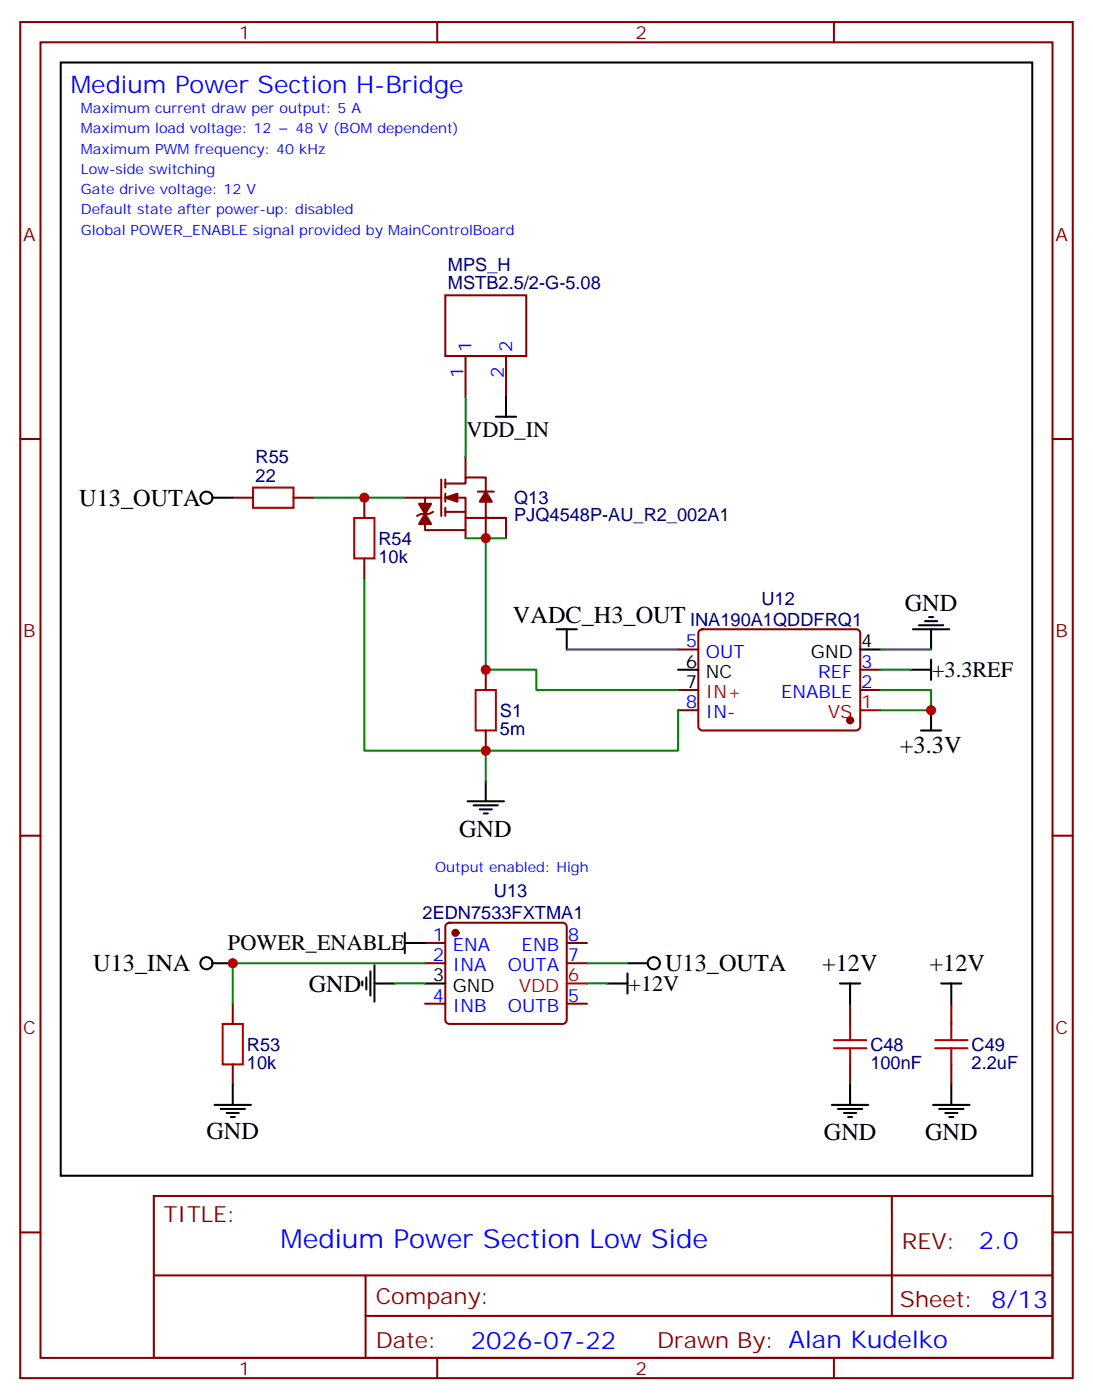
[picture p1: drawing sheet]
<svg xmlns="http://www.w3.org/2000/svg" width="190mm" height="244mm" viewBox="0 0 190 244" stroke-linecap="round" stroke-linejoin="round" font-family="sans-serif">
<g fill="none" stroke="#000" stroke-width=".35">
<path d="M10.6 10.9h169.3v194h-169.3zM86.4 72.6h3.6M88.2 69.1v3.5M37 86.7h3.6M97 109.7h3.5M98.8 109.7v3.5M118.2 116.7h3.5M149.9 113.2h3.6M158.7 116.7h3.6M159.1 109.7h6.4M160.2 109h4.2M161.2 108.3h2.1"/>
<path d="M161.9 107.6h.7M162.3 109.7v3.5M162.3 115v3.5M81.5 139.7h6.3M84.7 136.1v3.6M160.5 127.3h3.5M162.3 123.8v3.5M82.5 140.4h4.3M83.6 141.1h2.1M84.3 141.8h.7M37 167.9h3.6M63.1 171.1v.7"/>
<path d="M63.9 170.4v2.1M64.6 169.3v4.2M65.3 171.4h3.5M65.3 168.2v6.4M70.6 164.4h3.5M70.6 162.6v3.5M74.1 171.4h3.5M105.8 171.4h3.6M109.4 167.9h3.5M109.4 169.7v3.5M146.4 171.4h3.5M148.2 171.4v3.5"/>
<path d="M164 171.4h3.6M165.8 171.4v3.5M37.4 192.6h6.3M38.5 193.3h4.2M39.5 194h2.1M40.2 194.7h.7M40.6 189.1v3.5M145 192.6h6.3M146 193.3h4.3M147.1 194h2.1M147.8 194.7h.7M148.2 189.1v3.5"/>
<path d="M162.6 192.6h6.4M163.7 193.3h4.2M164.7 194h2.2M165.5 194.7h.7M165.8 189.1v3.5"/>
<circle cx="36" cy="86.7" r="1.06"/>
<circle cx="36" cy="167.9" r="1.06"/>
<circle cx="113.9" cy="167.9" r="1.06"/>
</g>
<g fill="none" stroke="#870000" stroke-width=".35">
<path d="M3.5 3.8h183.5v236.4h-183.5zM7.1 7.4h176.3v229.3h-176.3zM76.2 3.8v3.6M145.3 3.8v3.6M77.6 51.5h14.1v10.6h-14.1zM3.5 76.5h3.6M81.1 62.1v7M81.1 79.7v3.5M88.2 62.1v7M183.4 76.5h3.6M40.6 86.7h3.5M51.2 86.7h3.5"/>
<path d="M63.5 86.7v3.6M63.5 97.3v3.6M70.6 86.7h6.3M74.1 86.7v5.7h7M75.5 89.2l-.7 .4h-1.4l-.7 .3M76.9 83.6v6.3M77.6 84.3h3.5v-1.1h3.6v2.8M77.6 86.7h3.5v3.6h7.1h-3.5v-3.6M77.6 89.2h3.5M77.6 83.6v1.4M77.6 86v1.5M77.6 88.5v1.4"/>
<path d="M81.1 90.3v3.5M83.3 85.7h2.8M84.7 90.3v3.5M88.2 90.3v3.5M84.7 116.7v3.6M118.2 113.2h3.5M121.9 109.9l.5-.2h26.8a.71 .71 0 0 1 .7 .7v16.2a.76 .76 0 0 1-.7 .7h-26.8a.76 .76 0 0 1-.7-.7v-16.2zM149.9 116.7h3.6M84.7 127.3v3.5M118.2 120.3h3.5M118.2 123.8h3.5M149.9 120.3h3.6"/>
<path d="M3.5 145.7h3.6M183.4 145.7h3.6M40.6 174.9v3.6M74.1 164.4h3.5M74.1 167.9h3.5M74.1 174.9h3.5M77.8 161l.5-.2h19.8a.71 .71 0 0 1 .7 .7v16.3a.76 .76 0 0 1-.7 .7h-19.8a.76 .76 0 0 1-.7-.7v-16.3zM98.8 164.4h3.5M98.8 167.9h3.5M98.8 174.9h3.5M148.2 174.9v3.6M165.8 174.9v3.6"/>
<path d="M40.6 185.5v3.6M148.2 185.5v3.6M165.8 185.5v3.6M3.5 214.8h3.6M26.8 208.5h156.6v28.2h-156.6zM155.4 208.5v20.9M183.4 214.8h3.6M26.8 222.3h156.5M63.7 229.4h119.6M63.7 222.3v14.1M76.2 236.7v3.5M145.3 236.7v3.5"/>
</g>
<path d="M44.1 85h7.1v3.5h-7.1zM61.7 90.3h3.6v7h-3.6zM82.9 120.3h3.5v7h-3.5zM38.8 178.5h3.5v7h-3.5zM148.2 178.5v2.8M165.8 178.5v2.8M145.3 182.7h5.7M145.3 181.3h5.7M148.2 182.7v2.8M163 182.7h5.6M163 181.3h5.6M165.8 182.7v2.8" fill="none" stroke="#a10000" stroke-width=".35"/>
<g fill="#870000" stroke="#870000" stroke-width=".35">
<path d="M77.6 86.7l2.1-.7v1.5z"/>
<path d="M84.7 85.7l1 1.8h-2.1z"/>
<path d="M73 87.8h2.1l-1 1.8z"/>
<path d="M74.1 89.6l1 1.7h-2.1z"/>
<circle cx="148.2" cy="125.6" r=".53"/>
<circle cx="79.4" cy="162.6" r=".53"/>
</g>
<path d="M149.9 123.8h3.6M98.8 171.4h3.5" fill="none" stroke="#f00" stroke-width=".35"/>
<g fill="none" stroke="#008700" stroke-width=".35">
<path d="M81.1 69.1v10.6M54.7 86.7h15.9M81.1 93.8h7.1M84.7 93.8v22.9h8.8v3.6h24.7M63.5 100.9v29.9h21.2M98.8 113.2h19.4M153.5 113.2h8.8M153.5 116.7h5.2M118.2 123.8v7h-33.5v5.3M153.5 120.3h8.8v3.5h-8.8M68.8 171.4h5.3M74.1 167.9h-33.5v7"/>
<path d="M102.3 171.4h3.5M102.3 167.9h7.1"/>
</g>
<g fill="#c00">
<circle cx="84.7" cy="116.7" r=".88"/>
<circle cx="84.7" cy="130.8" r=".88"/>
<circle cx="162.3" cy="123.8" r=".88"/>
<circle cx="84.7" cy="93.8" r=".88"/>
<circle cx="40.6" cy="167.9" r=".88"/>
<circle cx="63.5" cy="86.7" r=".88"/>
</g>
<text font-size="4.6" fill="#00f" x="48.9" y="217.5">Medium Power Section Low Side</text>
<g font-size="4.2" fill="#00f">
<text x="12.3" y="16.2">Medium Power Section H-Bridge</text>
<text x="170.6" y="217.7">2.0</text>
<text x="82.1" y="235.1">2026-07-22</text>
</g>
<g font-size="4.2">
<text x="13.8" y="88.2">U13_OUTA</text>
<text x="157.7" y="106.5">GND</text>
<text x="89.4" y="108.6">VADC_H3_OUT</text>
<text x="156.9" y="131.2">+3.3V</text>
<text x="80" y="145.8">GND</text>
<text x="16.3" y="169.3">U13_INA</text>
<text x="53.8" y="172.9">GND</text>
<text x="115.9" y="169.3">U13_OUTA</text>
<text x="143.3" y="169.3">+12V</text>
<text x="162" y="169.3">+12V</text>
<text x="36" y="198.6">GND</text>
<text x="143.6" y="198.7">GND</text>
<text x="161.2" y="198.7">GND</text>
</g>
<g font-size="3.9">
<text x="81.3" y="76.1">VDD_IN</text>
<text x="162.5" y="118">+3.3REF</text>
<text x="39.7" y="165.6">POWER_ENABLE</text>
<text x="109.5" y="172.7">+12V</text>
</g>
<g font-size="3.9" fill="#800">
<text x="28.6" y="213">TITLE:</text>
<text x="157.2" y="217.7">REV:</text>
<text x="65.5" y="227.2">Company:</text>
<text x="156.9" y="227.9">Sheet: 8/13</text>
<text x="65.5" y="234.9">Date:</text>
<text x="114.5" y="235">Drawn By: Alan Kudelko</text>
</g>
<g font-size="3.2" fill="#800">
<text x="41.6" y="6.8">1</text>
<text x="110.8" y="6.8">2</text>
<text x="4.1" y="41.9">A</text>
<text x="184" y="41.9">A</text>
<text x="4.1" y="111.1">B</text>
<text x="184" y="111.1">B</text>
<text x="4.1" y="180.2">C</text>
<text x="184" y="180.2">C</text>
<text x="41.6" y="239.7">1</text>
<text x="110.8" y="239.7">2</text>
</g>
<g font-size="3.2" fill="#000080">
<text x="78.1" y="47.2">MPS_H</text>
<text x="78.1" y="50.4">MSTB2.5/2-G-5.08</text>
<text x="44.6" y="83.9">22</text>
<text x="44.6" y="80.8">R55</text>
<text x="89.6" y="87.9">Q13</text>
<text x="66" y="95">R54</text>
<text x="89.6" y="90.9">PJQ4548P-AU_R2_002A1</text>
<text x="66" y="98.1">10k</text>
<text x="132.7" y="105.4">U12</text>
<text x="120.3" y="109.1">INA190A1QDDFRQ1</text>
<text x="87.1" y="124.9">S1</text>
<text x="87.1" y="128.2">5m</text>
<text x="73.6" y="160.2">2EDN7533FXTMA1</text>
<text x="86.1" y="156.4">U13</text>
<text x="43" y="183.1">R53</text>
<text x="151.7" y="183.1">C48</text>
<text x="169.3" y="183.1">C49</text>
<text x="43" y="186.3">10k</text>
<text x="151.7" y="186.3">100nF</text>
<text x="169.3" y="186.3">2.2uF</text>
</g>
<g font-size="3.2" fill="#00f">
<text x="80.8" y="65.8" transform="rotate(-90 80.8 65.8)">1</text>
<text x="82.2" y="61.3" transform="rotate(-90 82.2 61.3)">1</text>
<text x="87.8" y="65.8" transform="rotate(-90 87.8 65.8)">2</text>
<text x="89.3" y="61.3" transform="rotate(-90 89.3 61.3)">2</text>
<text x="119.5" y="112.9">5</text>
<text x="123" y="114.6">OUT</text>
<text x="142.6" y="118.1">REF</text>
<text x="150.1" y="119.9">2</text>
<text x="150.1" y="116.4">3</text>
<text x="119.5" y="123.4">8</text>
<text x="123" y="125.2">IN-</text>
<text x="136.1" y="121.7">ENABLE</text>
<text x="75.4" y="164">1</text>
<text x="75.4" y="167.5">2</text>
<text x="78.9" y="165.8">ENA</text>
<text x="90.9" y="165.8">ENB</text>
<text x="99" y="167.5">7</text>
<text x="99" y="164">8</text>
<text x="78.9" y="169.3">INA</text>
<text x="88.5" y="169.3">OUTA</text>
<text x="75.4" y="174.6">4</text>
<text x="78.9" y="176.4">INB</text>
<text x="88.5" y="176.4">OUTB</text>
<text x="99" y="174.6">5</text>
</g>
<g font-size="3.2">
<text x="150.1" y="112.9">4</text>
<text x="119.5" y="116.4">6</text>
<text x="119.5" y="119.9">7</text>
<text x="123" y="118.1">NC</text>
<text x="141.3" y="114.6">GND</text>
<text x="75.4" y="171.1">3</text>
<text x="78.9" y="172.8">GND</text>
</g>
<g font-size="3.2" fill="#f00">
<text x="123" y="121.7">IN+</text>
<text x="144.3" y="125.2">VS</text>
<text x="150.1" y="123.4">1</text>
<text x="90.4" y="172.8">VDD</text>
<text x="99" y="171.1">6</text>
</g>
<g font-size="2.5" fill="#00f">
<text x="14.1" y="23.2">Maximum load voltage: 12</text>
<text x="14.1" y="19.7">Maximum current draw per output: 5 A</text>
<text x="51.5" y="23.2">48 V (BOM dependent)</text>
<text x="14.1" y="26.8">Maximum PWM frequency: 40 kHz</text>
<text x="14.1" y="33.8">Gate drive voltage: 12 V</text>
<text x="14.1" y="30.3">Low-side switching</text>
<text x="14.1" y="40.9">Global POWER_ENABLE signal provided by MainControlBoard</text>
<text x="14.1" y="37.4">Default state after power-up: disabled</text>
<text x="75.8" y="152">Output enabled: High</text>
</g>
</svg>
